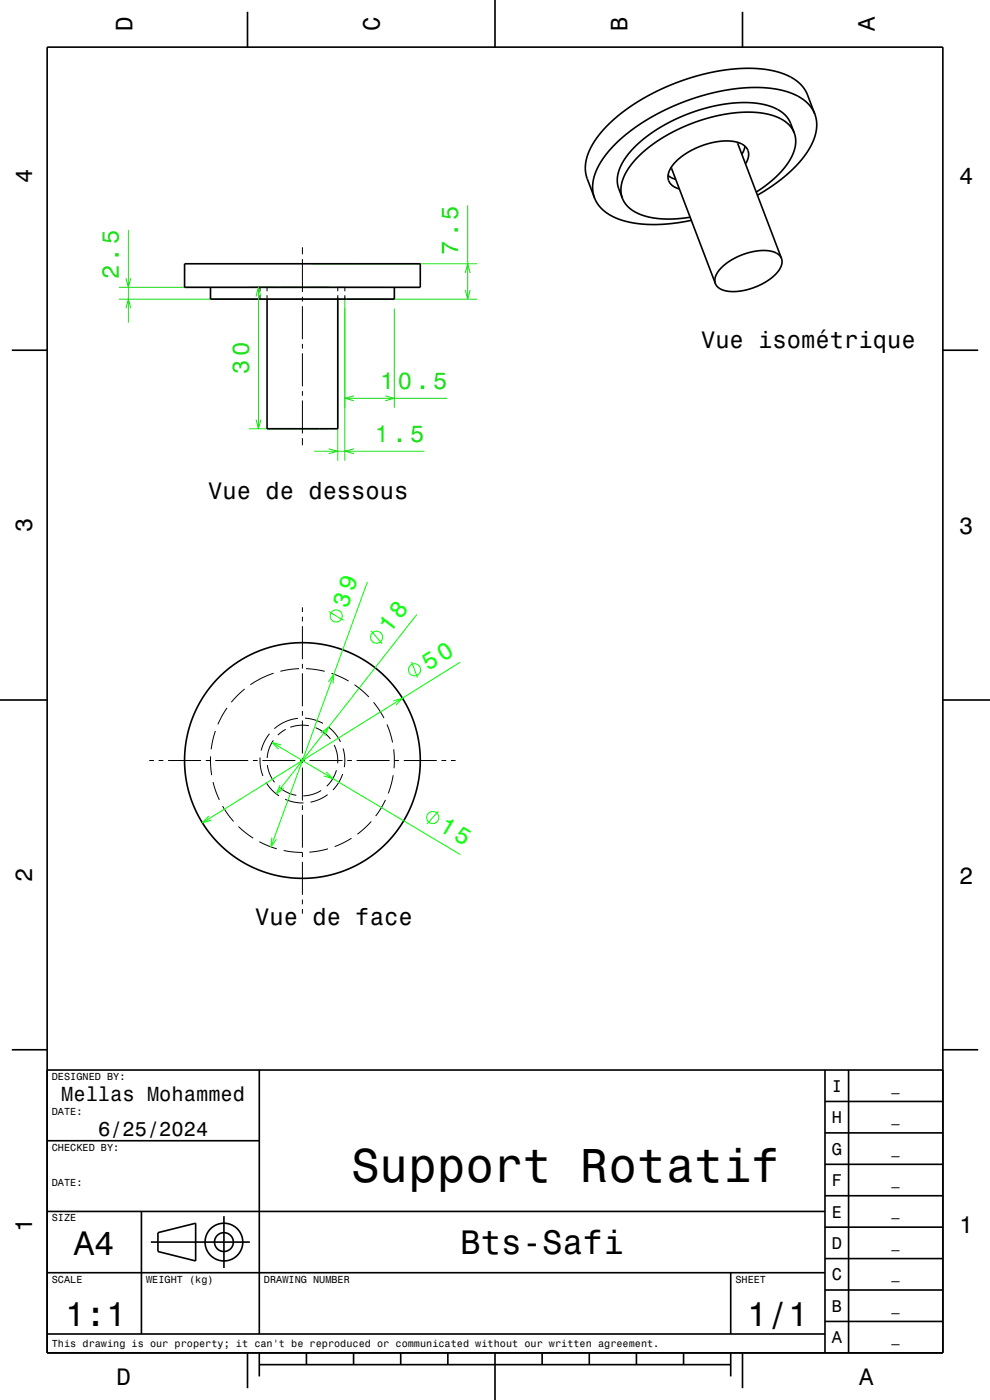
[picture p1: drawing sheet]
<svg xmlns="http://www.w3.org/2000/svg" width="210mm" height="297mm" viewBox="0 0 210 297" stroke-linecap="round" stroke-linejoin="round" font-family="sans-serif">
<g fill="none" stroke="#16de12" stroke-width=".21">
<path d="M26.7 59l.5 2 .6-2M27.2 48.8v19.7M66.1 56h35.1M98.7 57.9l.5-1.9 .5 1.9M99.2 43.6v19.9M25.2 63.5h76M25.2 61h56.5M26.7 65.4l.5-1.9 .6 1.9M54.3 62.9l.5-1.9 .5 1.9M54.8 61v30M71.6 63v34.7M73.1 63v34.7"/>
<path d="M83.7 65.5v21M98.7 61.5l.5 2 .5-2M52.8 91h16.8M54.3 89l.5 2 .5-2M66.7 95.7h23.3M69.7 95.2l1.9 .5-1.9 .5M73.1 84.5h21.8M75.1 95.2l-2 .5 2 .5M75.1 84l-2 .5 2 .5M81.7 84l2 .5-2 .5"/>
</g>
<g fill="none" stroke="#000" stroke-width=".21">
<path d="M64.1 52.5v1.5M64.1 55v7M55.1 62.6v.9M56.6 61v.8M56.6 62.6v.9M58.3 61h-3.2v.8M59.8 61h4M64.1 63v1M64.1 65v7M64.1 73v1M64.1 75v7M65.3 61h4.7"/>
<path d="M71.6 61h1.5v.8M71.6 61v.8M71.6 62.6v.9M73.1 62.6v.9M64.1 93v1.5M64.1 83v1M64.1 85v7M64.1 128.8v1M64.1 130.8v1M64.1 132.8v7M45.7 155.1l-.9 3.9M48.2 150.2l-2 3.5"/>
<path d="M51.9 146.2l-2.8 2.8M57.2 155.7a9 9 0 0 0-1.8 3.5M58 157.1a7.5 7.5 0 0 0-1.3 3.7M58 142.8l-2.7 1.2-2.2 1.3M60.6 154.7l-1.7 1.2M63.2 152.4a9 9 0 0 0-5 2.2M63.4 141.9l-3.9 .5M64.1 140.8v1M64.1 142.8v7M64.1 150.8v1M64.1 152.8v7M64.7 152.4a9.1 9.1 0 0 1 3.8 1.1"/>
<path d="M64.9 141.9l4 .5M65.5 154a7.5 7.5 0 0 0-3.9 .3M67 154.4a7.5 7.5 0 0 1 3.1 2.4M69.8 154.3a9.1 9.1 0 0 1 2.4 3.1M70.3 142.8l3.7 1.7M70.9 158a7.5 7.5 0 0 1 .7 3.9M72.8 158.8a9.1 9.1 0 0 1 .2 3.9M75.2 145.3l3.1 2.6M79.3 149l2.1 3.3M82.1 153.7l1.2 3.8M83.5 159l.1 4M31.7 161.3h.9"/>
<path d="M33.7 161.3h.9M35.7 161.3h7M43.6 161.3h1.1M44.7 160.5l.2 3.9M45.2 165.9l1.3 3.8M45.6 161.3h7M47.2 171l2.3 3.3M50.6 175.3l3.1 2.5M53.7 161.3h.9M55 178.6l3.7 1.5M55.2 160.7a9 9 0 0 0 .6 3.9M55.7 161.3h6.9"/>
<path d="M56.4 166a8.9 8.9 0 0 0 2.8 2.8M56.7 162.3a7.6 7.6 0 0 0 1.5 3.7M59.3 167a7.5 7.5 0 0 0 3.5 1.7M60.5 169.6a9 9 0 0 0 3.9 .7M63.7 161.3h1M64.1 160.8v1M64.1 162.8v7M64.1 170.8v1M64.1 172.8v7M65.6 161.3h7.1M68.1 167.7a7.5 7.5 0 0 1-3.8 1.1M69.5 168.6a9 9 0 0 1-3.6 1.6"/>
<path d="M71.4 163.4a7.5 7.5 0 0 1-2.1 3.4M72.7 164.2a9 9 0 0 1-2.1 3.4M73.6 161.3h1.1M74.6 177.8l-3.6 1.8M75.6 161.3h7M78.7 174.3l-2.9 2.7M81.8 169.7l-2.1 3.4M83.4 164.5l-1 3.8M83.7 161.3h.9M85.7 161.3h7M93.6 161.3h1.1M95.6 161.3h1.1"/>
<path d="M60.2 180.4l3.9 .4M64.1 180.8v1M64.1 182.8v7M64.1 190.8v1M64.1 192.8v1M69.6 180.1l-4 .7"/>
</g>
<g fill="none" stroke="#000" stroke-width=".35">
<path d="M10 10h190v277h-190zM52.5 2.5v7.5M105 0v10M157.5 2.5v7.5M141.7 37.2l1.6 .9M142.4 35.5l9.4 24.7M156.4 30.2l9.4 24.6M158 31l-.6 1.7M158.1 34.8a2.79 2.79 0 0 0 .5-3 2.79 2.79 0 0 0-2.4-1.7l-1.8-.2-1.5 .1-3.5 .7-3.4 1.6-1.3 .9-1.5 1.2a3.6 3.6 0 0 0-1.2 4.3 3.4 3.4 0 0 0 2.1 1.4M168.5 28.2l-1-1.6-1.6-1.3-2.5-.9-2.7-.5-3.3-.1-3.7 .4-3.5 .9-3.6 1.1-3.6 1.7-2.7 1.5-3 2.1-2.4 2.3-1.7 2.2-1.1 2.2-.4 1.9 .3 2M168.5 28.2l-1.1-2.6-1.1-1.4-.8-.7-1.4-.7-2.7-.8-3.3-.2-4 .2-4 .8-4 1.3-4.1 1.8-3.7 2.2-2.6 2.1-2.5 2.6-1.6 2.6-.6 2.2 .1 1.9 .9 2.6M168.5 28.2l.3 1.4-.1 1.6-.6 1.7-.8 1.4-1.3 1.8-1.7 1.7-2 1.6-1.9 1.3"/>
<path d="M172.8 24.2l-1.1-1.9-1-.9-1.3-.9-2.7-1.1-3.5-.7-4.2-.1-4.3 .4-4.9 1.1-4.7 1.5-4.4 1.9-4 2.2-3.7 2.7-3 2.6-2.4 3.1-1.4 2.7-.3 1.4-.2 1.3 .1 1.2 .3 1.3M172.8 24.2l-1.7-4.5-1.2-1.8-1.1-.8-1.2-.8-1.6-.7-1.8-.5-4.2-.6-5.2 .2-5.6 1-5.7 1.8-5.4 2.5-4.5 2.7-3.9 3.1-1.6 1.6-1.5 1.9-1.7 2.9-.5 1.7-.2 1.4 .2 2 1.7 4.7M172.8 24.2l.4 1.8-.1 2.1-.8 2.4-1.4 2.3-1.8 2.2-2.4 2.2-3 2.3-3 1.9M39.2 56h50v5h-50zM126.1 42l1 1.7 1.5 1.4 2 1.1 2.6 .9 2.7 .4 3.3 .1 3.4-.2 4-.7M132 42.1l.7 1.2 1 1 1.3 .8 1.8 .7 2 .5 2.3 .2 2.4-.1 2.9-.3M165.8 54.8a3.7 3.7 0 0 1-1.7 3.8l-1.4 1.1-2 1-2.1 .7-1.8 .4a4.9 4.9 0 0 1-4.9-1.4l-.1-.2M165.8 54.8a3.7 3.7 0 0 0-3.7-1.7l-2 .2-1.9 .5-1.9 .7-1.9 1.1a4.9 4.9 0 0 0-2.7 4.3l.1 .3M2.5 74.3h7.5M44.7 61v2.5h39v-2.5M56.6 63.5v27.5h15v-27.5M200 74.3h7.5"/>
<path d="M0 148.5h10M200 148.5h10M2.5 222.7h7.5M10 227h190M55 227v56M175 233.7h25M175 227v60M180 227v60M200 222.7h7.5M10 257h165M10 242h45M30 257v26"/>
<path d="M47.5 258v11M175 253.7h25M175 247h25M175 240.3h25M10 270h165M32 263.5h21M33.5 261.5l8-2v8l-8-2zM155 270v13M175 273.7h25M175 267h25M175 260.3h25M10 283h165"/>
<path d="M52.5 287v7.5M55 289.5h100M55 287v5M65 287v2.5M75 287v2.5M85 287v2.5M95 287v2.5M105 287v10M115 287v2.5M125 287v2.5M135 287v2.5M145 287v2.5"/>
<path d="M155 287v5M157.5 287v7.5M175 280.3h25"/>
<circle cx="64.2" cy="161.3" r="25"/>
<circle cx="47.5" cy="263.5" r="2"/>
<circle cx="47.5" cy="263.5" r="4"/>
</g>
<g fill="none" stroke="#0f0" stroke-width=".21">
<path d="M69.8 129.7l3 1.9M77.9 123.4l-20.4 56.3M78.7 133.8l2.3 2.7M88.4 130.4l-29.8 38M57.7 157.5l40 23.8M59.6 158l-1.9-.5 1.4 1.4M68.1 155.5l1.6-1.2-.8 1.8M69.7 144.7l1.1-1.7-.2 2M83.5 148.7l1.9-.6-1.4 1.5M87.3 140.4l1.3 3.4M97.6 140.5l-54.7 34.1M44.3 173.1l-1.4 1.5 1.9-.6"/>
<path d="M57.7 177.7l-.2 2 1.1-1.7M59.4 166.6l-.8 1.8 1.6-1.2M69.2 163.7l1.4 1.5-1.9-.6M93 172.1l-2.4 2.7"/>
<circle cx="71.3" cy="130.7" r="1.28"/>
<circle cx="79.9" cy="135.2" r="1.28"/>
<circle cx="87.9" cy="142.1" r="1.28"/>
<circle cx="91.8" cy="173.4" r="1.28"/>
</g>
<text font-size="10.1" x="74.5" y="250.7">Support Rotatif</text>
<g font-size="7.2">
<text x="15.7" y="266.3">A4</text>
<text x="97.7" y="266.1">Bts-Safi</text>
<text x="13.8" y="281.3">1:1</text>
<text x="158.5" y="281.3">1/1</text>
</g>
<g font-size="5.1" fill="#0f0">
<text x="82.7" y="134.5" transform="rotate(-52 82.7 134.5)">18</text>
<text x="90.8" y="142.4" transform="rotate(-32 90.8 142.4)">50</text>
</g>
<g font-size="5">
<text x="28.1" y="6.5" transform="rotate(-90 28.1 6.5)">D</text>
<text x="80.6" y="6.5" transform="rotate(-90 80.6 6.5)">C</text>
<text x="133.1" y="6.5" transform="rotate(-90 133.1 6.5)">B</text>
<text x="185.6" y="6.5" transform="rotate(-90 185.6 6.5)">A</text>
<text x="6.8" y="38.7" transform="rotate(-90 6.8 38.7)">4</text>
<text x="203.5" y="39">4</text>
<text x="148.7" y="73.7">Vue isométrique</text>
<text x="44.2" y="105.8">Vue de dessous</text>
<text x="6.8" y="112.9" transform="rotate(-90 6.8 112.9)">3</text>
<text x="203.5" y="113.2">3</text>
<text x="6.8" y="187.1" transform="rotate(-90 6.8 187.1)">2</text>
<text x="203.5" y="187.4">2</text>
<text x="54.2" y="196.2">Vue de face</text>
<text x="6.8" y="261.3" transform="rotate(-90 6.8 261.3)">1</text>
<text x="203.5" y="261.6">1</text>
<text x="24.7" y="293.8">D</text>
<text x="182.2" y="293.8">A</text>
</g>
<g font-size="5" fill="#16de12">
<text x="25.2" y="59.3" transform="rotate(-90 25.2 59.3)">2.5</text>
<text x="97.2" y="54.1" transform="rotate(-90 97.2 54.1)">7.5</text>
<text x="52.8" y="79.3" transform="rotate(-90 52.8 79.3)">30</text>
<text x="80.7" y="82.5">10.5</text>
<text x="79.5" y="93.7">1.5</text>
</g>
<g font-size="5" fill="#0f0">
<text x="73.7" y="129.1" transform="rotate(-70 73.7 129.1)">39</text>
<text x="92.9" y="176.1" transform="rotate(31 92.9 176.1)">15</text>
</g>
<g font-size="4.3">
<text x="13" y="233.5">Mellas Mohammed</text>
<text x="20.8" y="241">6/25/2024</text>
</g>
<g font-size="3.6">
<text x="176.4" y="231.6">I</text>
<text x="176.4" y="238.3">H</text>
<text x="176.4" y="245">G</text>
<text x="176.4" y="251.6">F</text>
<text x="176.4" y="258.3">E</text>
<text x="176.4" y="265">D</text>
<text x="176.4" y="271.6">C</text>
<text x="176.4" y="278.3">B</text>
<text x="176.4" y="285">A</text>
</g>
<g font-size="2.9">
<text x="189.1" y="231.4">_</text>
<text x="189.1" y="238">_</text>
<text x="189.1" y="244.7">_</text>
<text x="189.1" y="251.4">_</text>
<text x="189.1" y="258">_</text>
<text x="189.1" y="264.7">_</text>
<text x="189.1" y="271.4">_</text>
<text x="189.1" y="278">_</text>
<text x="189.1" y="284.7">_</text>
</g>
<g font-size="2.2">
<text x="11" y="229.1">DESIGNED BY:</text>
<text x="11" y="236.6">DATE:</text>
<text x="11" y="244.1">CHECKED BY:</text>
<text x="11" y="251.6">DATE:</text>
<text x="11" y="259.1">SIZE</text>
<text x="11" y="272.1">SCALE</text>
<text x="31" y="272.1">WEIGHT (kg)</text>
<text x="56" y="272.1">DRAWING NUMBER</text>
<text x="156" y="272.1">SHEET</text>
<text x="11" y="285.8">This drawing is our property; it can't be reproduced or communicated without our written agreement.</text>
</g>
</svg>
